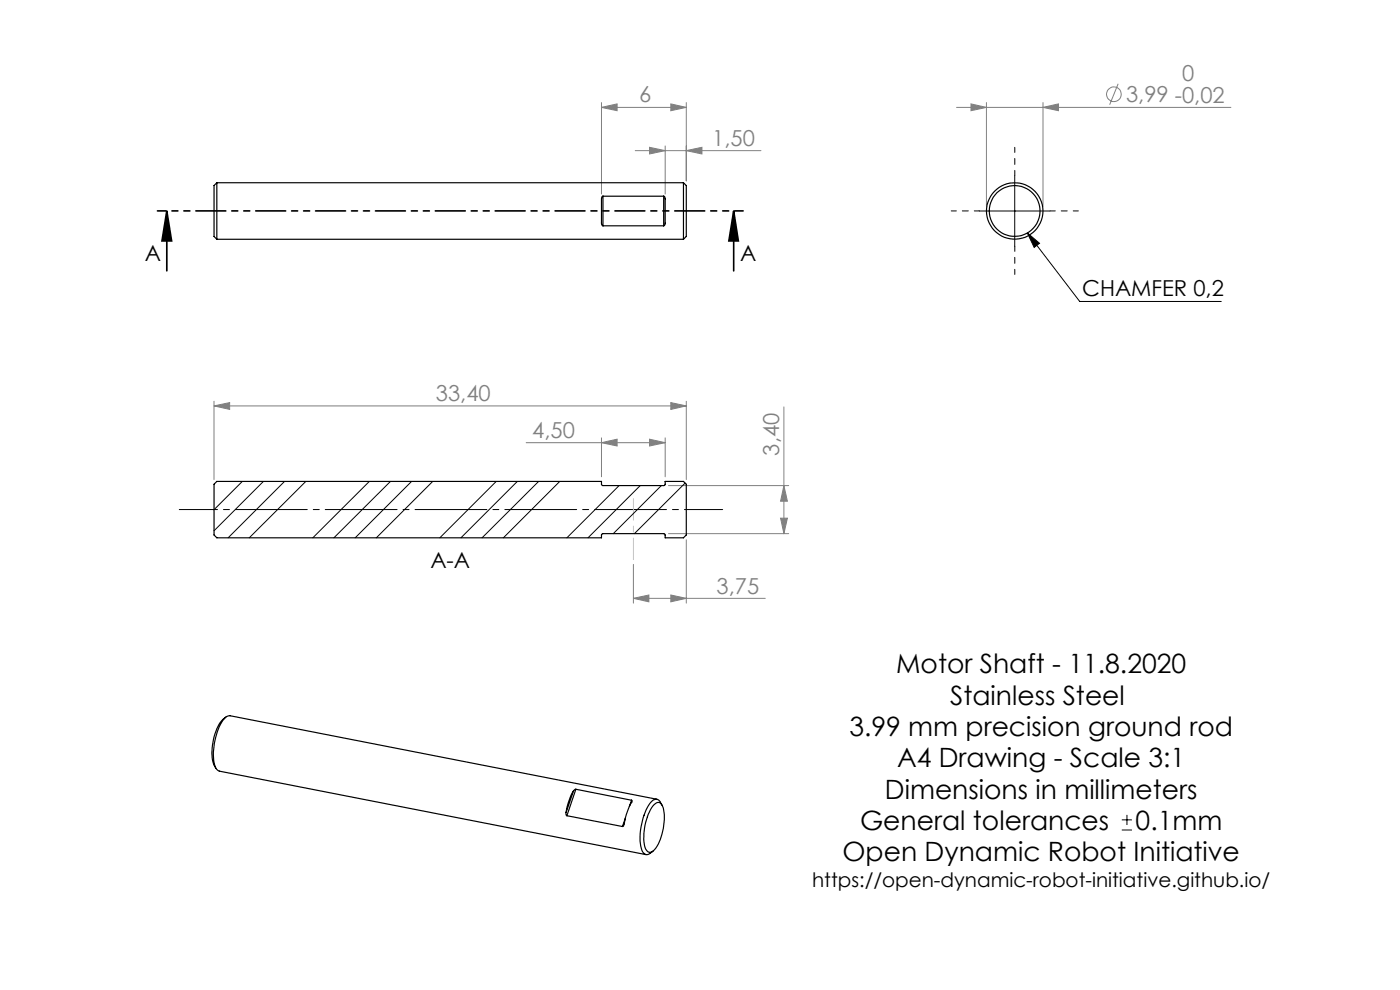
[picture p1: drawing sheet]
<svg xmlns="http://www.w3.org/2000/svg" width="297mm" height="210mm" viewBox="0 0 297 210" stroke-linecap="round" stroke-linejoin="round" font-family="sans-serif">
<g fill="none" stroke="#808080" stroke-width=".21">
<path d="M237.2 17.8l-1.8 4.4M127.6 22.8l3.3-.8v1.5zM127.6 21.8v19.4M127.6 22.8h18M134.8 32h26.6M137.8 31.2l3.3 .8-3.3 .7zM141.1 31v10.2M142.3 22l3.3 .8-3.3 .7zM145.6 32l3.3-.8v1.5zM145.6 21.8v16.6M202.9 22.8h58.2M206 22l3.3 .8-3.3 .7z"/>
<path d="M209.3 21.8v22M221.3 22.8l3.2-.8v1.5zM221.3 21.8v22M45.4 86.1l3.3-.7v1.4zM45.4 85.1v16.6M45.4 86.1h100.2M111.6 93.9h29.5M127.6 93.9l3.3-.7v1.4zM127.6 92.9v8.2M137.8 93.2l3.3 .7-3.3 .7zM141.1 92.9v8.2M142.3 85.4l3.3 .7-3.3 .7z"/>
<path d="M145.6 85.1v16.6M166.3 86.3v26.9M134.4 119.7v8.2M141.8 103h25.5M141.8 113.2h25.5M145.6 114.5v13.4M165.6 109.9h1.4l-.7 3.3zM166.3 103l.7 3.3h-1.4zM134.4 126.9l3.3-.7v1.5zM134.4 126.9h27.9M142.3 126.2l3.3 .7-3.3 .8z"/>
<circle cx="236.3" cy="20" r="1.55"/>
</g>
<path d="M215.3 37.2v15.1M207.8 44.8h14.9M217.9 49.4l2.6 2.2-1.1 .9zM217.9 49.4l11.2 14.6h30M238 176.1h2.1M238 173.9h2.1M239.1 172.9v2.1" fill="none" stroke="#000" stroke-width=".21"/>
<path d="M35.4 44.8l1 6.3h-2zM35.4 44.8v12.7M155.6 44.8l1 6.3h-2zM155.6 44.8v12.7" fill="none" stroke="#000" stroke-width=".35"/>
<path d="M215.3 37.2v-5.9M207.8 44.7h-6M215.3 52.2v6M222.8 44.7h6" fill="none" stroke="#000" stroke-width=".21" stroke-dasharray="15.2 1.3 1.3 1.3" stroke-dashoffset="14.2"/>
<path d="M38 108.1h115.3" fill="none" stroke="#000" stroke-width=".21" stroke-dasharray="15.2 1.3 1.3 1.3" stroke-dashoffset="7.1"/>
<path d="M157.7 44.7h-124.3" fill="none" stroke="#000" stroke-width=".35" stroke-dasharray="6.3 1.3 1.3 1.3 1.3 1.3" stroke-dashoffset="4.6"/>
<path d="M134.4 105.8v12.9" fill="none" stroke="#c0c0c0" stroke-width=".21" stroke-dasharray="15.2 1.3 1.3 1.3" stroke-dashoffset="10.7"/>
<g fill="#000">
<path d="M217.9 49.4l2.6 2.2-1.1 .9z"/>
<path d="M155.6 44.8l1 6.3h-2zM35.4 44.8l1 6.3h-2z"/>
</g>
<g fill="#808080">
<path d="M134.4 126.9l3.3-.7v1.5zM142.3 126.2l3.3 .7-3.3 .8z"/>
<path d="M142.3 22l3.3 .8-3.3 .7zM127.6 22.8l3.3-.8v1.5zM145.6 32l3.3-.8v1.5zM137.8 31.2l3.3 .8-3.3 .7z"/>
<path d="M206 22l3.3 .8-3.3 .7zM221.3 22.8l3.2-.8v1.5zM45.4 86.1l3.3-.7v1.4zM142.3 85.4l3.3 .7-3.3 .7z"/>
<path d="M127.6 93.9l3.3-.7v1.4zM137.8 93.2l3.3 .7-3.3 .7z"/>
<path d="M166.3 103l.7 3.3h-1.4zM165.6 109.9h1.4l-.7 3.3z"/>
</g>
<g fill="none" stroke="#000" stroke-width=".25">
<path d="M46 38.8v12M46 38.8l-.6 .6v10.8l.6 .6M46 38.8h99M145 38.8v12M145 38.8l.6 .6v10.8l-.6 .6M46 50.8h99M127.9 41.6l-.1 .1a10.3 10.3 0 0 0-.2 3.7v2.2l.3 .3M127.9 47.9h12.9M127.9 41.6h12.9M127.9 41.6v6.3M140.8 41.6l.2 .1 .1 .5v5.3l-.3 .4M140.8 41.6v6.3"/>
<path d="M45.4 102.7l.6-.6h81.6v.7l.2 .2h13.1l.2-.2v-.7h3.9l.6 .6v10.8l-.6 .6h-3.9v-.7l-.2-.2h-13.1l-.2 .2v.7h-81.6l-.6-.6zM47.9 152.1a8.8 8.8 0 0 0-2.9 6.5 6.5 6.5 0 0 0 .8 4.3M120.1 172.4v.5l.2 .1M120.3 173l11.7 2.3M121.7 167.7a13.3 13.3 0 0 0-1.6 4.7M121.7 167.7l-1.6 4.7M122.2 167.4l-.5 .3M122.2 167.4l11.8 2.3M122.2 167.4l-1.9 5.6M132.7 173.5l-.7 1.8M134 169.7l.1 .3a16.4 16.4 0 0 0-1.8 5.2l-.3 .1M134 169.7l-.5 1.4"/>
<path d="M138.7 170.7a1 1 0 0 1 1.1-.5 1 1 0 0 1 .8 .9 11.1 11.1 0 0 1-1.9 9.3 1.02 1.02 0 0 1-1.2 .3 1.02 1.02 0 0 1-.7-.9 11.5 11.5 0 0 1 1.9-9.1zM139.3 169.5l-90.5-17.7a2.48 2.48 0 0 0-2 1.8 13.7 13.7 0 0 0-1.2 9l.3 .6 .6 .4 90.6 17.7M140.4 170.8l-.3-.6a1.11 1.11 0 0 0-1-.7 1.11 1.11 0 0 0-1.1 .7 13.3 13.3 0 0 0-1.9 10.1 1.09 1.09 0 0 0 .7 .9 1.09 1.09 0 0 0 1.2-.2l.5-.5"/>
<circle cx="215.2" cy="44.8" r="6"/>
<circle cx="215.3" cy="44.8" r="5.4"/>
</g>
<g fill="none" stroke="#000" stroke-width=".21">
<path d="M51.4 102.1l-6 6M55.9 102.1l-10.5 10.5M60.4 102.1l-12 12M64.9 102.1l-12 12M78.4 102.1l-12 12M82.8 102.1l-12 12M87.3 102.1l-11.9 12M91.8 102.1l-12 12M105.3 102.1l-12 12M109.7 102.1l-11.9 12M114.3 102.1l-12 12M118.7 102.1l-11.9 12"/>
<path d="M131.3 103l-11 11.1M135.8 103l-11.1 11.1M140.3 103l-10.2 10.2M141.2 102.1l-.1 .1M145.3 102.5l-10.7 10.7"/>
</g>
<g font-size="5.6">
<text x="190.1" y="142.8">Motor Shaft - 11.8.2020</text>
<text x="201.6" y="149.5">Stainless Steel</text>
<text x="180.2" y="156.1">3.99 mm precision ground rod</text>
<text x="190.3" y="162.7">A4 Drawing - Scale 3:1</text>
<text x="187.7" y="169.4">Dimensions in millimeters</text>
<text x="182.5" y="176">General tolerances</text>
<text x="240.9" y="176">0.1mm</text>
<text x="178.7" y="182.7">Open Dynamic Robot Initiative</text>
</g>
<g font-size="4.7" fill="#808080">
<text x="250.8" y="17.2">0</text>
<text x="135.6" y="21.7">6</text>
<text x="238.9" y="21.7">3,99 -0,02</text>
<text x="151.1" y="30.9">1,50</text>
<text x="92.5" y="85.1">33,40</text>
<text x="112.9" y="92.9">4,50</text>
<text x="165.3" y="96.6" transform="rotate(-90 165.3 96.6)">3,40</text>
<text x="152" y="125.9">3,75</text>
</g>
<g font-size="4.7">
<text x="30.7" y="55.4">A</text>
<text x="157" y="55.4">A</text>
<text x="229.6" y="62.9">CHAMFER 0,2</text>
<text x="91.3" y="120.5">A-A</text>
</g>
<text font-size="4.2" x="172.3" y="188.2">https://open-dynamic-robot-initiative.github.io/</text>
</svg>
